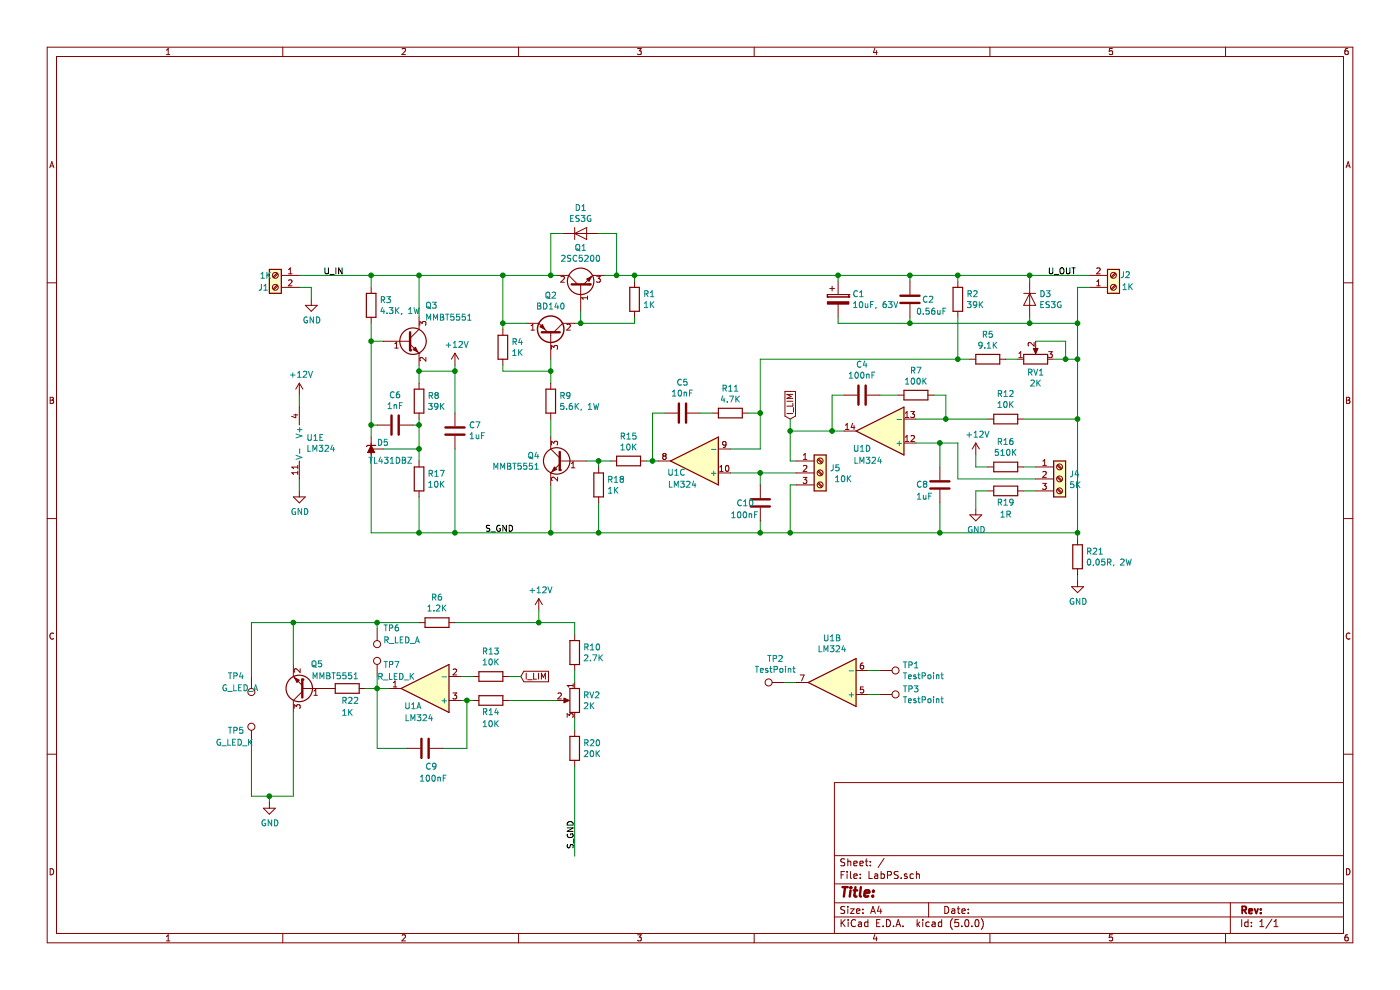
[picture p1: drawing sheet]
EESchema Schematic File Version 4
LIBS:LabPS-cache
EELAYER 26 0
EELAYER END
$Descr A4 11693 8268
encoding utf-8
Sheet 1 1
Title ""
Date ""
Rev ""
Comp ""
Comment1 ""
Comment2 ""
Comment3 ""
Comment4 ""
$EndDescr
$Comp
L Amplifier_Operational:LM324 U1
U 1 1
P 3550 5750
F 0 "U1" H 3650 5900 50  0000 C CNN
F 1 "LM324" H 3600 6000 50  0000 C CNN
F 2 "" H 3500 5850 50  0001 C CNN
F 3 "http://www.ti.com/lit/ds/symlink/lm2902-n.pdf" H 3600 5950 50  0001 C CNN
	1    3550 5750
	-1   0    0    1   
$EndComp
$Comp
L Device:Q_NPN_BCE Q1
U 1 1
P 4850 2400
F 0 "Q1" V 5178 2400 50  0000 C CNN
F 1 "2SC5200" V 5087 2400 50  0000 C CNN
F 2 "Package_TO_SOT_THT:TO-3P-3_Vertical" H 5050 2500 50  0001 C CNN
F 3 "~" H 4850 2400 50  0001 C CNN
	1    4850 2400
	0    -1   -1   0   
$EndComp
$Comp
L Transistor_BJT:BD140 Q2
U 1 1
P 4600 2800
F 0 "Q2" V 4929 2800 50  0000 C CNN
F 1 "BD140" V 4838 2800 50  0000 C CNN
F 2 "Package_TO_SOT_THT:TO-126-3_Vertical" H 4800 2725 50  0001 L CIN
F 3 "http://www.st.com/internet/com/TECHNICAL_RESOURCES/TECHNICAL_LITERATURE/DATASHEET/CD00001225.pdf" H 4600 2800 50  0001 L CNN
	1    4600 2800
	0    1    -1   0   
$EndComp
$Comp
L Device:R_POT RV1
U 1 1
P 8650 3000
F 0 "RV1" V 8536 3000 50  0000 C CNN
F 1 "2K" V 8445 3000 50  0000 C CNN
F 2 "Potentiometer_THT:Potentiometer_Piher_PT-6-V_Vertical" H 8650 3000 50  0001 C CNN
F 3 "~" H 8650 3000 50  0001 C CNN
	1    8650 3000
	0    -1   -1   0   
$EndComp
$Comp
L Device:D D3
U 1 1
P 8600 2500
F 0 "D3" V 8554 2579 50  0000 L CNN
F 1 "ES3G" V 8645 2579 50  0000 L CNN
F 2 "Diode_SMD:D_SMC_Handsoldering" H 8600 2500 50  0001 C CNN
F 3 "~" H 8600 2500 50  0001 C CNN
	1    8600 2500
	0    1    1    0   
$EndComp
$Comp
L Transistor_BJT:MMBT5550L Q4
U 1 1
P 4700 3850
F 0 "Q4" H 4890 3896 50  0000 L CNN
F 1 "MMBT5551" H 4890 3805 50  0000 L CNN
F 2 "Package_TO_SOT_SMD:SOT-23" H 4900 3775 50  0001 L CIN
F 3 "www.onsemi.com/pub/Collateral/MMBT5550LT1-D.PDF" H 4700 3850 50  0001 L CNN
	1    4700 3850
	-1   0    0    -1  
$EndComp
$Comp
L Reference_Voltage:TL431DBZ D5
U 1 1
P 3100 3750
F 0 "D5" V 3150 3900 50  0000 R CNN
F 1 "TL431DBZ" V 3000 4100 50  0000 R CNN
F 2 "Package_TO_SOT_SMD:SOT-23" H 3100 3600 50  0001 C CIN
F 3 "http://www.ti.com/lit/ds/symlink/tl431.pdf" H 3100 3750 50  0001 C CIN
	1    3100 3750
	0    1    -1   0   
$EndComp
$Comp
L Device:R R3
U 1 1
P 3100 2550
F 0 "R3" H 3170 2596 50  0000 L CNN
F 1 "4.3K, 1W" H 3170 2505 50  0000 L CNN
F 2 "Resistor_THT:R_Axial_DIN0414_L11.9mm_D4.5mm_P5.08mm_Vertical" V 3030 2550 50  0001 C CNN
F 3 "~" H 3100 2550 50  0001 C CNN
	1    3100 2550
	1    0    0    -1  
$EndComp
$Comp
L Transistor_BJT:MMBT5550L Q3
U 1 1
P 3400 2850
F 0 "Q3" H 3550 3150 50  0000 L CNN
F 1 "MMBT5551" H 3550 3050 50  0000 L CNN
F 2 "Package_TO_SOT_SMD:SOT-23" H 3600 2775 50  0001 L CIN
F 3 "www.onsemi.com/pub/Collateral/MMBT5550LT1-D.PDF" H 3400 2850 50  0001 L CNN
	1    3400 2850
	1    0    0    -1  
$EndComp
$Comp
L Device:R R8
U 1 1
P 3500 3350
F 0 "R8" H 3570 3396 50  0000 L CNN
F 1 "39K" H 3570 3305 50  0000 L CNN
F 2 "Resistor_SMD:R_1206_3216Metric_Pad1.42x1.75mm_HandSolder" V 3430 3350 50  0001 C CNN
F 3 "~" H 3500 3350 50  0001 C CNN
	1    3500 3350
	1    0    0    -1  
$EndComp
$Comp
L Device:R R17
U 1 1
P 3500 4000
F 0 "R17" H 3570 4046 50  0000 L CNN
F 1 "10K" H 3570 3955 50  0000 L CNN
F 2 "Resistor_SMD:R_1206_3216Metric_Pad1.42x1.75mm_HandSolder" V 3430 4000 50  0001 C CNN
F 3 "~" H 3500 4000 50  0001 C CNN
	1    3500 4000
	1    0    0    -1  
$EndComp
Wire Wire Line
	3500 2650 3500 2300
Wire Wire Line
	3500 2300 3100 2300
Wire Wire Line
	3100 2300 3100 2400
Wire Wire Line
	3100 2700 3100 2850
Wire Wire Line
	3200 2850 3100 2850
Connection ~ 3100 2850
Wire Wire Line
	3100 2850 3100 3550
Wire Wire Line
	3500 3200 3500 3100
Wire Wire Line
	3200 3750 3500 3750
Wire Wire Line
	3500 3750 3500 3550
Wire Wire Line
	3500 3850 3500 3750
Connection ~ 3500 3750
Wire Wire Line
	3100 4450 3500 4450
$Comp
L Device:C C6
U 1 1
P 3300 3550
F 0 "C6" V 3048 3550 50  0000 C CNN
F 1 "1nF" V 3139 3550 50  0000 C CNN
F 2 "Capacitor_SMD:C_1206_3216Metric_Pad1.42x1.75mm_HandSolder" H 3338 3400 50  0001 C CNN
F 3 "~" H 3300 3550 50  0001 C CNN
	1    3300 3550
	0    1    1    0   
$EndComp
Wire Wire Line
	3450 3550 3500 3550
Connection ~ 3500 3550
Wire Wire Line
	3500 3550 3500 3500
Wire Wire Line
	3150 3550 3100 3550
Connection ~ 3100 3550
Wire Wire Line
	3100 3550 3100 3650
Connection ~ 3100 2300
$Comp
L power:GND #PWR0102
U 1 1
P 2600 2500
F 0 "#PWR0102" H 2600 2250 50  0001 C CNN
F 1 "GND" H 2605 2327 50  0000 C CNN
F 2 "" H 2600 2500 50  0001 C CNN
F 3 "" H 2600 2500 50  0001 C CNN
	1    2600 2500
	1    0    0    -1  
$EndComp
$Comp
L Device:R R4
U 1 1
P 4200 2900
F 0 "R4" H 4270 2946 50  0000 L CNN
F 1 "1K" H 4270 2855 50  0000 L CNN
F 2 "Resistor_SMD:R_1206_3216Metric_Pad1.42x1.75mm_HandSolder" V 4130 2900 50  0001 C CNN
F 3 "~" H 4200 2900 50  0001 C CNN
	1    4200 2900
	1    0    0    -1  
$EndComp
$Comp
L Device:R R1
U 1 1
P 5300 2500
F 0 "R1" H 5370 2546 50  0000 L CNN
F 1 "1K" H 5370 2455 50  0000 L CNN
F 2 "Resistor_SMD:R_1206_3216Metric_Pad1.42x1.75mm_HandSolder" V 5230 2500 50  0001 C CNN
F 3 "~" H 5300 2500 50  0001 C CNN
	1    5300 2500
	1    0    0    -1  
$EndComp
$Comp
L Device:R R9
U 1 1
P 4600 3350
F 0 "R9" H 4670 3396 50  0000 L CNN
F 1 "5.6K, 1W" H 4670 3305 50  0000 L CNN
F 2 "Resistor_THT:R_Axial_DIN0414_L11.9mm_D4.5mm_P7.62mm_Vertical" V 4530 3350 50  0001 C CNN
F 3 "~" H 4600 3350 50  0001 C CNN
	1    4600 3350
	1    0    0    -1  
$EndComp
$Comp
L Device:D D1
U 1 1
P 4850 1950
F 0 "D1" H 4850 2166 50  0000 C CNN
F 1 "ES3G" H 4850 2075 50  0000 C CNN
F 2 "Diode_SMD:D_SMC_Handsoldering" H 4850 1950 50  0001 C CNN
F 3 "~" H 4850 1950 50  0001 C CNN
	1    4850 1950
	1    0    0    -1  
$EndComp
Wire Wire Line
	4800 2700 4850 2700
Wire Wire Line
	4850 2700 4850 2600
Wire Wire Line
	4650 2300 4600 2300
Wire Wire Line
	4200 2300 4200 2700
Wire Wire Line
	4400 2700 4200 2700
Connection ~ 4200 2700
Wire Wire Line
	4200 2700 4200 2750
Wire Wire Line
	5050 2300 5150 2300
Wire Wire Line
	5300 2300 5300 2350
Wire Wire Line
	5300 2650 5300 2700
Wire Wire Line
	5300 2700 4850 2700
Connection ~ 4850 2700
Wire Wire Line
	4600 3000 4600 3100
Wire Wire Line
	4600 3100 4200 3100
Wire Wire Line
	4200 3100 4200 3050
Wire Wire Line
	4700 1950 4600 1950
Wire Wire Line
	4600 1950 4600 2300
Connection ~ 4600 2300
Wire Wire Line
	4600 2300 4200 2300
Wire Wire Line
	5000 1950 5150 1950
Wire Wire Line
	5150 1950 5150 2300
Connection ~ 5150 2300
Wire Wire Line
	5150 2300 5300 2300
Wire Wire Line
	4600 3200 4600 3100
Connection ~ 4600 3100
$Comp
L power:+12V #PWR0103
U 1 1
P 3800 3050
F 0 "#PWR0103" H 3800 2900 50  0001 C CNN
F 1 "+12V" H 3815 3223 50  0000 C CNN
F 2 "" H 3800 3050 50  0001 C CNN
F 3 "" H 3800 3050 50  0001 C CNN
	1    3800 3050
	1    0    0    -1  
$EndComp
Connection ~ 3500 3100
Wire Wire Line
	3500 3100 3500 3050
Wire Wire Line
	3500 2300 4200 2300
Connection ~ 3500 2300
Connection ~ 4200 2300
$Comp
L Device:C C7
U 1 1
P 3800 3600
F 0 "C7" H 3685 3554 50  0000 R CNN
F 1 "1uF" H 3685 3645 50  0000 R CNN
F 2 "Capacitor_SMD:C_1206_3216Metric_Pad1.42x1.75mm_HandSolder" H 3838 3450 50  0001 C CNN
F 3 "~" H 3800 3600 50  0001 C CNN
	1    3800 3600
	-1   0    0    1   
$EndComp
Wire Wire Line
	3800 3450 3800 3100
Wire Wire Line
	3500 3100 3800 3100
Wire Wire Line
	3800 3050 3800 3100
Connection ~ 3800 3100
Wire Wire Line
	3800 4450 3500 4450
Connection ~ 3500 4450
$Comp
L Amplifier_Operational:LM324 U1
U 4 1
P 7350 3600
F 0 "U1" H 7500 3750 50  0000 C CNN
F 1 "LM324" H 7450 3850 50  0000 C CNN
F 2 "Package_SO:SOIC-14_3.9x8.7mm_P1.27mm" H 7300 3700 50  0001 C CNN
F 3 "http://www.ti.com/lit/ds/symlink/lm2902-n.pdf" H 7400 3800 50  0001 C CNN
	4    7350 3600
	-1   0    0    1   
$EndComp
$Comp
L Device:R R15
U 1 1
P 5250 3850
F 0 "R15" V 5043 3850 50  0000 C CNN
F 1 "10K" V 5134 3850 50  0000 C CNN
F 2 "Resistor_SMD:R_1206_3216Metric_Pad1.42x1.75mm_HandSolder" V 5180 3850 50  0001 C CNN
F 3 "~" H 5250 3850 50  0001 C CNN
	1    5250 3850
	0    1    1    0   
$EndComp
$Comp
L Device:R R18
U 1 1
P 5000 4050
F 0 "R18" H 5070 4096 50  0000 L CNN
F 1 "1K" H 5070 4005 50  0000 L CNN
F 2 "Resistor_SMD:R_1206_3216Metric_Pad1.42x1.75mm_HandSolder" V 4930 4050 50  0001 C CNN
F 3 "~" H 5000 4050 50  0001 C CNN
	1    5000 4050
	1    0    0    -1  
$EndComp
Wire Wire Line
	4900 3850 5000 3850
Wire Wire Line
	3800 4450 4600 4450
Connection ~ 3800 4450
Connection ~ 4600 4450
Wire Wire Line
	4600 4450 5000 4450
Wire Wire Line
	4600 3650 4600 3500
Wire Wire Line
	5000 3900 5000 3850
Connection ~ 5000 3850
Wire Wire Line
	5000 3850 5100 3850
$Comp
L Device:R R11
U 1 1
P 6100 3450
F 0 "R11" V 5893 3450 50  0000 C CNN
F 1 "4.7K" V 5984 3450 50  0000 C CNN
F 2 "Resistor_SMD:R_1206_3216Metric_Pad1.42x1.75mm_HandSolder" V 6030 3450 50  0001 C CNN
F 3 "~" H 6100 3450 50  0001 C CNN
	1    6100 3450
	0    1    1    0   
$EndComp
$Comp
L Device:C C5
U 1 1
P 5700 3450
F 0 "C5" V 5952 3450 50  0000 C CNN
F 1 "10nF" V 5861 3450 50  0000 C CNN
F 2 "Capacitor_SMD:C_1206_3216Metric_Pad1.42x1.75mm_HandSolder" H 5738 3300 50  0001 C CNN
F 3 "~" H 5700 3450 50  0001 C CNN
	1    5700 3450
	0    -1   -1   0   
$EndComp
Wire Wire Line
	5400 3850 5450 3850
Wire Wire Line
	5550 3450 5450 3450
Wire Wire Line
	5450 3450 5450 3850
Connection ~ 5450 3850
Wire Wire Line
	5450 3850 5500 3850
Wire Wire Line
	5950 3450 5850 3450
Wire Wire Line
	6100 3750 6350 3750
Wire Wire Line
	6350 3750 6350 3450
Wire Wire Line
	6350 3450 6250 3450
Connection ~ 6350 3450
$Comp
L Device:C C10
U 1 1
P 6350 4200
F 0 "C10" H 6150 4200 50  0000 L CNN
F 1 "100nF" H 6100 4100 50  0000 L CNN
F 2 "Capacitor_SMD:C_1206_3216Metric_Pad1.42x1.75mm_HandSolder" H 6388 4050 50  0001 C CNN
F 3 "~" H 6350 4200 50  0001 C CNN
	1    6350 4200
	1    0    0    -1  
$EndComp
Wire Wire Line
	3100 3850 3100 4450
Wire Wire Line
	3500 4150 3500 4450
Wire Wire Line
	3800 3750 3800 4450
Wire Wire Line
	4600 4050 4600 4450
Wire Wire Line
	5000 4200 5000 4450
Wire Wire Line
	6350 4450 6350 4350
Connection ~ 5000 4450
Wire Wire Line
	6350 4050 6350 3950
Wire Wire Line
	6100 3950 6350 3950
Connection ~ 6350 4450
$Comp
L Connector:Screw_Terminal_01x03 J5
U 1 1
P 6850 3950
F 0 "J5" H 6930 3992 50  0000 L CNN
F 1 " 10K" H 6930 3901 50  0000 L CNN
F 2 "TerminalBlock:TerminalBlock_bornier-3_P5.08mm" H 6850 3950 50  0001 C CNN
F 3 "~" H 6850 3950 50  0001 C CNN
	1    6850 3950
	1    0    0    -1  
$EndComp
Wire Wire Line
	6650 4050 6600 4050
Wire Wire Line
	6600 4050 6600 4450
Wire Wire Line
	6600 4450 6350 4450
Wire Wire Line
	6600 3850 6650 3850
$Comp
L Device:C C4
U 1 1
P 7200 3300
F 0 "C4" V 7452 3300 50  0000 C CNN
F 1 "100nF" V 7361 3300 50  0000 C CNN
F 2 "Capacitor_SMD:C_1206_3216Metric_Pad1.42x1.75mm_HandSolder" H 7238 3150 50  0001 C CNN
F 3 "~" H 7200 3300 50  0001 C CNN
	1    7200 3300
	0    -1   -1   0   
$EndComp
$Comp
L Device:R R7
U 1 1
P 7650 3300
F 0 "R7" V 7443 3300 50  0000 C CNN
F 1 "100K" V 7534 3300 50  0000 C CNN
F 2 "Resistor_SMD:R_1206_3216Metric_Pad1.42x1.75mm_HandSolder" V 7580 3300 50  0001 C CNN
F 3 "~" H 7650 3300 50  0001 C CNN
	1    7650 3300
	0    1    1    0   
$EndComp
Wire Wire Line
	7050 3300 6950 3300
Wire Wire Line
	6950 3300 6950 3600
Wire Wire Line
	6950 3600 7050 3600
Wire Wire Line
	7350 3300 7500 3300
Wire Wire Line
	7800 3300 7900 3300
Wire Wire Line
	7900 3500 7650 3500
Wire Wire Line
	6950 3600 6600 3600
Connection ~ 6950 3600
$Comp
L Device:C C8
U 1 1
P 7850 4050
F 0 "C8" H 8050 4050 50  0000 R CNN
F 1 "1uF" H 8050 4150 50  0000 R CNN
F 2 "Capacitor_SMD:C_1206_3216Metric_Pad1.42x1.75mm_HandSolder" H 7888 3900 50  0001 C CNN
F 3 "~" H 7850 4050 50  0001 C CNN
	1    7850 4050
	-1   0    0    1   
$EndComp
Wire Wire Line
	6600 4450 7850 4450
Wire Wire Line
	7850 4450 7850 4200
Connection ~ 6600 4450
$Comp
L Connector:Screw_Terminal_01x03 J4
U 1 1
P 8850 4000
F 0 "J4" H 8929 4042 50  0000 L CNN
F 1 "5K" H 8929 3951 50  0000 L CNN
F 2 "TerminalBlock:TerminalBlock_bornier-3_P5.08mm" H 8850 4000 50  0001 C CNN
F 3 "~" H 8850 4000 50  0001 C CNN
	1    8850 4000
	1    0    0    -1  
$EndComp
$Comp
L Device:R R16
U 1 1
P 8400 3900
F 0 "R16" V 8607 3900 50  0000 C CNN
F 1 "510K" V 8516 3900 50  0000 C CNN
F 2 "Resistor_SMD:R_1206_3216Metric_Pad1.42x1.75mm_HandSolder" V 8330 3900 50  0001 C CNN
F 3 "~" H 8400 3900 50  0001 C CNN
	1    8400 3900
	0    -1   -1   0   
$EndComp
$Comp
L Device:R R19
U 1 1
P 8400 4100
F 0 "R19" V 8300 4100 50  0000 C CNN
F 1 "1R" V 8200 4100 50  0000 C CNN
F 2 "Resistor_SMD:R_1206_3216Metric_Pad1.42x1.75mm_HandSolder" V 8330 4100 50  0001 C CNN
F 3 "~" H 8400 4100 50  0001 C CNN
	1    8400 4100
	0    -1   -1   0   
$EndComp
$Comp
L Connector:Screw_Terminal_01x02 J2
U 1 1
P 9300 2400
F 0 "J2" H 9400 2300 50  0000 C CNN
F 1 " 1K" H 9400 2400 50  0000 C CNN
F 2 "TerminalBlock:TerminalBlock_bornier-2_P5.08mm" H 9300 2400 50  0001 C CNN
F 3 "~" H 9300 2400 50  0001 C CNN
	1    9300 2400
	1    0    0    1   
$EndComp
$Comp
L power:+12V #PWR0104
U 1 1
P 8150 3800
F 0 "#PWR0104" H 8150 3650 50  0001 C CNN
F 1 "+12V" H 8165 3973 50  0000 C CNN
F 2 "" H 8150 3800 50  0001 C CNN
F 3 "" H 8150 3800 50  0001 C CNN
	1    8150 3800
	1    0    0    -1  
$EndComp
$Comp
L Device:R R12
U 1 1
P 8400 3500
F 0 "R12" V 8607 3500 50  0000 C CNN
F 1 "10K" V 8516 3500 50  0000 C CNN
F 2 "Resistor_SMD:R_1206_3216Metric_Pad1.42x1.75mm_HandSolder" V 8330 3500 50  0001 C CNN
F 3 "~" H 8400 3500 50  0001 C CNN
	1    8400 3500
	0    -1   -1   0   
$EndComp
$Comp
L Device:R R21
U 1 1
P 9000 4650
F 0 "R21" H 9070 4696 50  0000 L CNN
F 1 "0,05R, 2W" H 9070 4605 50  0000 L CNN
F 2 "Resistor_THT:R_Axial_DIN0516_L15.5mm_D5.0mm_P20.32mm_Horizontal" V 8930 4650 50  0001 C CNN
F 3 "~" H 9000 4650 50  0001 C CNN
	1    9000 4650
	1    0    0    -1  
$EndComp
Wire Wire Line
	8650 3900 8550 3900
Wire Wire Line
	8550 4100 8650 4100
Wire Wire Line
	8650 4000 8000 4000
Wire Wire Line
	8000 4000 8000 3700
Wire Wire Line
	8000 3700 7850 3700
Wire Wire Line
	7850 3900 7850 3700
Connection ~ 7850 3700
Wire Wire Line
	7850 3700 7650 3700
Wire Wire Line
	7900 3300 7900 3500
Wire Wire Line
	8250 3500 7900 3500
Connection ~ 7900 3500
Wire Wire Line
	8550 3500 9000 3500
Wire Wire Line
	8600 2300 8600 2350
Wire Wire Line
	8600 2650 8600 2700
Wire Wire Line
	8650 2850 8900 2850
Wire Wire Line
	8900 2850 8900 3000
Wire Wire Line
	8900 3000 8800 3000
Wire Wire Line
	9000 3000 8900 3000
Connection ~ 8900 3000
$Comp
L Device:R R5
U 1 1
P 8250 3000
F 0 "R5" V 8043 3000 50  0000 C CNN
F 1 "9.1K" V 8134 3000 50  0000 C CNN
F 2 "Resistor_SMD:R_1206_3216Metric_Pad1.42x1.75mm_HandSolder" V 8180 3000 50  0001 C CNN
F 3 "~" H 8250 3000 50  0001 C CNN
	1    8250 3000
	0    1    1    0   
$EndComp
Wire Wire Line
	8400 3000 8500 3000
$Comp
L Device:R R2
U 1 1
P 8000 2500
F 0 "R2" H 8070 2546 50  0000 L CNN
F 1 "39K" H 8070 2455 50  0000 L CNN
F 2 "Resistor_SMD:R_1206_3216Metric_Pad1.42x1.75mm_HandSolder" V 7930 2500 50  0001 C CNN
F 3 "~" H 8000 2500 50  0001 C CNN
	1    8000 2500
	1    0    0    -1  
$EndComp
$Comp
L Device:CP C1
U 1 1
P 7000 2500
F 0 "C1" H 7118 2546 50  0000 L CNN
F 1 "10uF, 63V" H 7118 2455 50  0000 L CNN
F 2 "Capacitor_THT:CP_Radial_D5.0mm_P2.50mm" H 7038 2350 50  0001 C CNN
F 3 "~" H 7000 2500 50  0001 C CNN
	1    7000 2500
	1    0    0    -1  
$EndComp
$Comp
L Device:C C2
U 1 1
P 7600 2500
F 0 "C2" H 7700 2500 50  0000 L CNN
F 1 "0.56uF" H 7650 2400 50  0000 L CNN
F 2 "Capacitor_THT:C_Rect_L13.0mm_W5.0mm_P10.00mm_FKS3_FKP3_MKS4" H 7638 2350 50  0001 C CNN
F 3 "~" H 7600 2500 50  0001 C CNN
	1    7600 2500
	1    0    0    -1  
$EndComp
Wire Wire Line
	7000 2650 7000 2700
Wire Wire Line
	7000 2700 7600 2700
Wire Wire Line
	7600 2650 7600 2700
Connection ~ 7600 2700
Wire Wire Line
	7600 2700 8600 2700
Wire Wire Line
	8600 2300 8000 2300
Wire Wire Line
	7000 2300 7000 2350
Connection ~ 8600 2300
Wire Wire Line
	7600 2350 7600 2300
Connection ~ 7600 2300
Wire Wire Line
	7600 2300 7000 2300
Wire Wire Line
	5300 2300 7000 2300
Connection ~ 5300 2300
Connection ~ 7000 2300
Wire Wire Line
	9000 3000 9000 3500
Wire Wire Line
	8000 2300 8000 2350
Connection ~ 8000 2300
Wire Wire Line
	8000 2300 7600 2300
Wire Wire Line
	8000 2650 8000 3000
Wire Wire Line
	8000 3000 8100 3000
Wire Wire Line
	8000 3000 6350 3000
Connection ~ 8000 3000
Wire Wire Line
	6350 3000 6350 3450
Wire Wire Line
	8600 2300 9100 2300
$Comp
L Connector:Screw_Terminal_01x02 J1
U 1 1
P 2300 2300
F 0 "J1" H 2400 2200 50  0000 C CNN
F 1 " 1K" H 2400 2300 50  0000 C CNN
F 2 "TerminalBlock:TerminalBlock_bornier-2_P5.08mm" H 2300 2300 50  0001 C CNN
F 3 "~" H 2300 2300 50  0001 C CNN
	1    2300 2300
	-1   0    0    -1  
$EndComp
$Comp
L Amplifier_Operational:LM324 U1
U 5 1
P 2600 3700
F 0 "U1" H 2558 3746 50  0000 L CNN
F 1 "LM324" H 2558 3655 50  0000 L CNN
F 2 "" H 2550 3800 50  0001 C CNN
F 3 "http://www.ti.com/lit/ds/symlink/lm2902-n.pdf" H 2650 3900 50  0001 C CNN
	5    2600 3700
	1    0    0    -1  
$EndComp
$Comp
L power:+12V #PWR0108
U 1 1
P 2500 3300
F 0 "#PWR0108" H 2500 3150 50  0001 C CNN
F 1 "+12V" H 2515 3473 50  0000 C CNN
F 2 "" H 2500 3300 50  0001 C CNN
F 3 "" H 2500 3300 50  0001 C CNN
	1    2500 3300
	1    0    0    -1  
$EndComp
Wire Wire Line
	2500 3300 2500 3400
$Comp
L Amplifier_Operational:LM324 U1
U 3 1
P 5800 3850
F 0 "U1" H 5950 3950 50  0000 C CNN
F 1 "LM324" H 5900 4050 50  0000 C CNN
F 2 "" H 5750 3950 50  0001 C CNN
F 3 "http://www.ti.com/lit/ds/symlink/lm2902-n.pdf" H 5850 4050 50  0001 C CNN
	3    5800 3850
	-1   0    0    1   
$EndComp
$Comp
L Device:R R6
U 1 1
P 3650 5200
F 0 "R6" V 3857 5200 50  0000 C CNN
F 1 "1.2K" V 3766 5200 50  0000 C CNN
F 2 "Resistor_SMD:R_1206_3216Metric_Pad1.42x1.75mm_HandSolder" V 3580 5200 50  0001 C CNN
F 3 "~" H 3650 5200 50  0001 C CNN
	1    3650 5200
	0    -1   -1   0   
$EndComp
$Comp
L Device:R R13
U 1 1
P 4100 5650
F 0 "R13" V 4307 5650 50  0000 C CNN
F 1 "10K" V 4216 5650 50  0000 C CNN
F 2 "Resistor_SMD:R_1206_3216Metric_Pad1.42x1.75mm_HandSolder" V 4030 5650 50  0001 C CNN
F 3 "~" H 4100 5650 50  0001 C CNN
	1    4100 5650
	0    -1   -1   0   
$EndComp
$Comp
L Device:R R14
U 1 1
P 4100 5850
F 0 "R14" V 4000 5850 50  0000 C CNN
F 1 "10K" V 3900 5850 50  0000 C CNN
F 2 "Resistor_SMD:R_1206_3216Metric_Pad1.42x1.75mm_HandSolder" V 4030 5850 50  0001 C CNN
F 3 "~" H 4100 5850 50  0001 C CNN
	1    4100 5850
	0    -1   -1   0   
$EndComp
$Comp
L Device:R R10
U 1 1
P 4800 5450
F 0 "R10" H 4870 5496 50  0000 L CNN
F 1 "2.7K" H 4870 5405 50  0000 L CNN
F 2 "Resistor_SMD:R_1206_3216Metric_Pad1.42x1.75mm_HandSolder" V 4730 5450 50  0001 C CNN
F 3 "~" H 4800 5450 50  0001 C CNN
	1    4800 5450
	1    0    0    -1  
$EndComp
$Comp
L Device:R R20
U 1 1
P 4800 6250
F 0 "R20" H 4870 6296 50  0000 L CNN
F 1 "20K" H 4870 6205 50  0000 L CNN
F 2 "Resistor_SMD:R_1206_3216Metric_Pad1.42x1.75mm_HandSolder" V 4730 6250 50  0001 C CNN
F 3 "~" H 4800 6250 50  0001 C CNN
	1    4800 6250
	1    0    0    -1  
$EndComp
$Comp
L Device:R_POT RV2
U 1 1
P 4800 5850
F 0 "RV2" H 4731 5896 50  0000 R CNN
F 1 "2K" H 4731 5805 50  0000 R CNN
F 2 "Potentiometer_THT:Potentiometer_Piher_PT-6-V_Vertical" H 4800 5850 50  0001 C CNN
F 3 "~" H 4800 5850 50  0001 C CNN
	1    4800 5850
	-1   0    0    -1  
$EndComp
Text GLabel 6600 3500 1    50   Input ~ 0
I_LIM
Wire Wire Line
	6600 3500 6600 3600
Text GLabel 4350 5650 2    50   Input ~ 0
I_LIM
$Comp
L Device:C C9
U 1 1
P 3550 6250
F 0 "C9" V 3700 6250 50  0000 L CNN
F 1 "100nF" V 3800 6200 50  0000 L CNN
F 2 "Capacitor_SMD:C_1206_3216Metric_Pad1.42x1.75mm_HandSolder" H 3588 6100 50  0001 C CNN
F 3 "~" H 3550 6250 50  0001 C CNN
	1    3550 6250
	0    1    1    0   
$EndComp
Wire Wire Line
	3950 5850 3900 5850
Wire Wire Line
	3700 6250 3900 6250
Wire Wire Line
	3900 6250 3900 5850
Connection ~ 3900 5850
Wire Wire Line
	3900 5850 3850 5850
Wire Wire Line
	3400 6250 3150 6250
Wire Wire Line
	3150 6250 3150 5750
Wire Wire Line
	3150 5750 3250 5750
Wire Wire Line
	4650 5850 4250 5850
Wire Wire Line
	4800 6100 4800 6000
Wire Wire Line
	4800 5600 4800 5700
Wire Wire Line
	3950 5650 3850 5650
Wire Wire Line
	4350 5650 4250 5650
Connection ~ 3150 5750
Wire Wire Line
	3150 5250 3150 5200
Wire Wire Line
	3150 5200 3500 5200
Wire Wire Line
	3800 5200 4500 5200
Wire Wire Line
	4800 5200 4800 5300
$Comp
L power:+12V #PWR0109
U 1 1
P 4500 5100
F 0 "#PWR0109" H 4500 4950 50  0001 C CNN
F 1 "+12V" H 4515 5273 50  0000 C CNN
F 2 "" H 4500 5100 50  0001 C CNN
F 3 "" H 4500 5100 50  0001 C CNN
	1    4500 5100
	1    0    0    -1  
$EndComp
Wire Wire Line
	4500 5100 4500 5200
Connection ~ 4500 5200
Wire Wire Line
	4500 5200 4800 5200
Wire Wire Line
	5000 4450 6350 4450
Text Label 2700 2300 0    50   ~ 0
U_IN
Text Label 8750 2300 0    50   ~ 0
U_OUT
Wire Wire Line
	8250 4100 8150 4100
Wire Wire Line
	8150 3800 8150 3900
Wire Wire Line
	8150 3900 8250 3900
Connection ~ 8600 2700
Wire Wire Line
	8600 2700 9000 2700
Connection ~ 9000 3000
Wire Wire Line
	9000 2700 9000 3000
Connection ~ 9000 3500
Wire Wire Line
	9000 3500 9000 4450
Connection ~ 7850 4450
Wire Wire Line
	7850 4450 9000 4450
Wire Wire Line
	8150 4100 8150 4250
$Comp
L power:GND #PWR0105
U 1 1
P 8150 4250
F 0 "#PWR0105" H 8150 4000 50  0001 C CNN
F 1 "GND" H 8155 4077 50  0000 C CNN
F 2 "" H 8150 4250 50  0001 C CNN
F 3 "" H 8150 4250 50  0001 C CNN
	1    8150 4250
	1    0    0    -1  
$EndComp
Wire Wire Line
	2500 4100 2500 4000
$Comp
L power:GND #PWR0107
U 1 1
P 2500 4100
F 0 "#PWR0107" H 2500 3850 50  0001 C CNN
F 1 "GND" H 2505 3927 50  0000 C CNN
F 2 "" H 2500 4100 50  0001 C CNN
F 3 "" H 2500 4100 50  0001 C CNN
	1    2500 4100
	1    0    0    -1  
$EndComp
Wire Wire Line
	2500 2400 2600 2400
Connection ~ 9000 4450
Wire Wire Line
	9000 4500 9000 4450
Wire Wire Line
	9100 2400 9000 2400
Connection ~ 9000 2700
Wire Wire Line
	9000 2400 9000 2700
Wire Wire Line
	9000 4850 9000 4800
$Comp
L power:GND #PWR0106
U 1 1
P 9000 4850
F 0 "#PWR0106" H 9000 4600 50  0001 C CNN
F 1 "GND" H 9005 4677 50  0000 C CNN
F 2 "" H 9000 4850 50  0001 C CNN
F 3 "" H 9000 4850 50  0001 C CNN
	1    9000 4850
	1    0    0    -1  
$EndComp
Text Label 4050 4450 0    50   ~ 0
S_GND
Wire Wire Line
	2600 2500 2600 2400
Wire Wire Line
	2500 2300 3100 2300
Text Label 4800 6850 3    50   ~ 0
S_GND
Connection ~ 6600 3600
$Comp
L Amplifier_Operational:LM324 U1
U 2 1
P 6950 5700
F 0 "U1" H 6950 5333 50  0000 C CNN
F 1 "LM324" H 6950 5424 50  0000 C CNN
F 2 "" H 6900 5800 50  0001 C CNN
F 3 "http://www.ti.com/lit/ds/symlink/lm2902-n.pdf" H 7000 5900 50  0001 C CNN
	2    6950 5700
	-1   0    0    1   
$EndComp
$Comp
L Connector:TestPoint TP1
U 1 1
P 7350 5600
F 0 "TP1" V 7304 5788 50  0000 L CNN
F 1 "TestPoint" V 7395 5788 50  0000 L CNN
F 2 "TestPoint:TestPoint_THTPad_2.0x2.0mm_Drill1.0mm" H 7550 5600 50  0001 C CNN
F 3 "~" H 7550 5600 50  0001 C CNN
	1    7350 5600
	0    1    1    0   
$EndComp
$Comp
L Connector:TestPoint TP3
U 1 1
P 7350 5800
F 0 "TP3" V 7304 5988 50  0000 L CNN
F 1 "TestPoint" V 7395 5988 50  0000 L CNN
F 2 "TestPoint:TestPoint_THTPad_2.0x2.0mm_Drill1.0mm" H 7550 5800 50  0001 C CNN
F 3 "~" H 7550 5800 50  0001 C CNN
	1    7350 5800
	0    1    1    0   
$EndComp
$Comp
L Connector:TestPoint TP2
U 1 1
P 6550 5700
F 0 "TP2" V 6745 5774 50  0000 C CNN
F 1 "TestPoint" V 6654 5774 50  0000 C CNN
F 2 "TestPoint:TestPoint_THTPad_2.0x2.0mm_Drill1.0mm" H 6750 5700 50  0001 C CNN
F 3 "~" H 6750 5700 50  0001 C CNN
	1    6550 5700
	0    -1   -1   0   
$EndComp
Wire Wire Line
	6650 5700 6550 5700
Wire Wire Line
	7250 5600 7350 5600
Wire Wire Line
	7350 5800 7250 5800
$Comp
L Transistor_BJT:MMBT5550L Q5
U 1 1
P 2550 5750
F 0 "Q5" H 2400 5550 50  0000 L CNN
F 1 "MMBT5551" H 2100 5650 50  0000 L CNN
F 2 "Package_TO_SOT_SMD:SOT-23" H 2750 5675 50  0001 L CIN
F 3 "www.onsemi.com/pub/Collateral/MMBT5550LT1-D.PDF" H 2550 5750 50  0001 L CNN
	1    2550 5750
	-1   0    0    1   
$EndComp
$Comp
L Device:R R22
U 1 1
P 2900 5750
F 0 "R22" V 3000 5700 50  0000 L CNN
F 1 "1K" V 3100 5700 50  0000 L CNN
F 2 "Resistor_SMD:R_1206_3216Metric_Pad1.42x1.75mm_HandSolder" V 2830 5750 50  0001 C CNN
F 3 "~" H 2900 5750 50  0001 C CNN
	1    2900 5750
	0    1    1    0   
$EndComp
Wire Wire Line
	3050 5750 3150 5750
Wire Wire Line
	2100 5200 2450 5200
Connection ~ 3150 5200
Wire Wire Line
	2100 6200 2100 6650
Wire Wire Line
	2100 6650 2250 6650
Wire Wire Line
	2450 5950 2450 6650
Wire Wire Line
	2450 5550 2450 5200
Connection ~ 2450 5200
Wire Wire Line
	2450 5200 3150 5200
Wire Wire Line
	6600 3600 6600 3850
Wire Wire Line
	6350 3950 6650 3950
Connection ~ 6350 3950
Wire Wire Line
	4800 6400 4800 7150
$Comp
L power:GND #PWR0101
U 1 1
P 2250 6700
F 0 "#PWR0101" H 2250 6450 50  0001 C CNN
F 1 "GND" H 2255 6527 50  0000 C CNN
F 2 "" H 2250 6700 50  0001 C CNN
F 3 "" H 2250 6700 50  0001 C CNN
	1    2250 6700
	1    0    0    -1  
$EndComp
Wire Wire Line
	2250 6700 2250 6650
Connection ~ 2250 6650
Wire Wire Line
	2250 6650 2450 6650
$Comp
L Connector:TestPoint TP5
U 1 1
P 2100 6200
F 0 "TP5" H 1900 6300 50  0000 L CNN
F 1 "G_LED_K" H 1800 6200 50  0000 L CNN
F 2 "TestPoint:TestPoint_THTPad_2.0x2.0mm_Drill1.0mm" H 2300 6200 50  0001 C CNN
F 3 "~" H 2300 6200 50  0001 C CNN
	1    2100 6200
	1    0    0    -1  
$EndComp
$Comp
L Connector:TestPoint TP4
U 1 1
P 2100 5650
F 0 "TP4" H 2300 5650 50  0000 R CNN
F 1 "G_LED_A" H 2350 5750 50  0000 R CNN
F 2 "TestPoint:TestPoint_THTPad_2.0x2.0mm_Drill1.0mm" H 2300 5650 50  0001 C CNN
F 3 "~" H 2300 5650 50  0001 C CNN
	1    2100 5650
	-1   0    0    1   
$EndComp
Wire Wire Line
	2100 5200 2100 5650
$Comp
L Connector:TestPoint TP6
U 1 1
P 3150 5250
F 0 "TP6" H 3100 5250 50  0000 R CNN
F 1 "R_LED_A" H 3100 5350 50  0000 R CNN
F 2 "TestPoint:TestPoint_THTPad_2.0x2.0mm_Drill1.0mm" H 3350 5250 50  0001 C CNN
F 3 "~" H 3350 5250 50  0001 C CNN
	1    3150 5250
	-1   0    0    1   
$EndComp
$Comp
L Connector:TestPoint TP7
U 1 1
P 3150 5650
F 0 "TP7" H 3200 5750 50  0000 L CNN
F 1 "R_LED_K" H 3150 5650 50  0000 L CNN
F 2 "TestPoint:TestPoint_THTPad_2.0x2.0mm_Drill1.0mm" H 3350 5650 50  0001 C CNN
F 3 "~" H 3350 5650 50  0001 C CNN
	1    3150 5650
	1    0    0    -1  
$EndComp
Wire Wire Line
	3150 5650 3150 5750
$EndSCHEMATC
